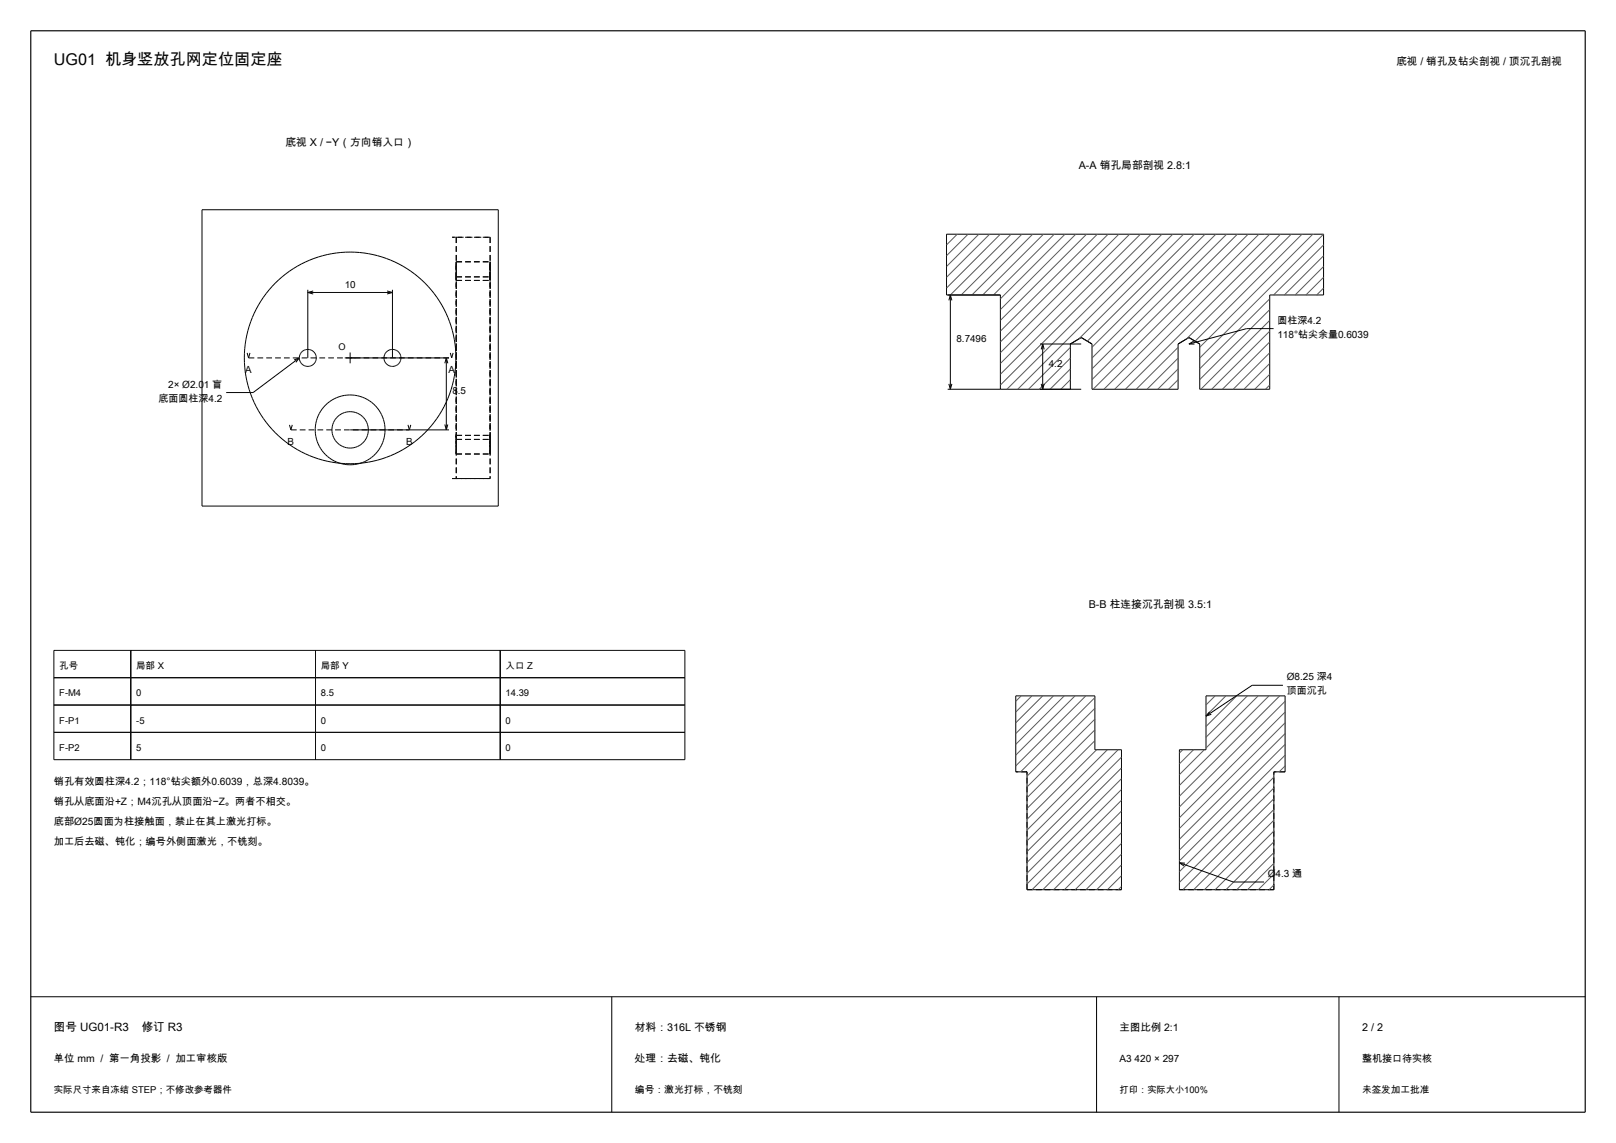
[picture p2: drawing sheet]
<svg xmlns="http://www.w3.org/2000/svg" width="420mm" height="297mm" viewBox="0 0 420 297" stroke-linecap="round" stroke-linejoin="round" font-family="sans-serif">
<path d="M8 8h404v281h-404z" fill="none" stroke="#000" stroke-width=".3"/>
<g fill="none" stroke="#000" stroke-width=".26">
<path d="M52.5 54.5h77v77h-77zM80 75.3v17.7M80 76h22M80 76l1.4 .4M81.4 75.6l-1.4 .4M100.6 75.6l1.4 .4M102 75.3v17.7M102 76l-1.4 .4M247 76.6v24.5M247 76.6l-.4 1.4M247 76.6l.4 1.4M341.3 60.9h.1"/>
<path d="M64.2 91.7l.4 1.3 .4-1.3M77.8 93l-12 9h-7M77.8 93l-1.4 .5M77.8 93l-.9 1.2M89.6 93h27.1M91 91.6v2.8M116 93v18.7M116 93l-.4 1.4M116 93l.4 1.4M117 91.7l.4 1.3 .4-1.3M246.6 99.7l.4 1.4M247.4 99.7l-.4 1.4"/>
<path d="M270.3 89.4h10.7M270.6 99.7l.4 1.4M271 89.4v11.7M271 89.4l-.4 1.4M271 89.4l.4 1.4M271.4 99.7l-.4 1.4M281 87.7l2.8 1.7v11.7h22.4v-11.7l2.8-1.7M281 87.7l-2.8 1.7v11.7M281 87.7h.1M309 87.7l2.8 1.7v11.7h18.2v-24.5h14v-15.7h-98v15.7h14v24.5M309 87.7h.1M309 89.4h1.5"/>
<path d="M310.3 88.6l-1.3 .8M331 85.4h-7l-15 4M75.2 110.4l.4 1.3 .4-1.3M91 111.7h25.7M106 110.4l.4 1.3 .4-1.3M115.6 110.3l.4 1.4M116.4 110.3l-.4 1.4M246.3 101.1h34.7M14 176.1h164M14 169h164v28.4h-164zM34 169v28.4M82 169v28.4"/>
<path d="M130 169v28.4M333.4 178.1h-8l-12 8M14 183.2h164M14 190.3h164M264 180.8h20.6v14h6.9v36.4h-24.6v-30.6h-2.9zM313.4 180.8h20.6v19.8h-2.9v30.6h-24.6v-36.4h6.9zM314.4 185l-1 1.1M314.8 185.6l-1.4 .5M306.5 224.2l14 5h8M306.5 224.2l1.2 .8M306.5 224.2l1.5 .1M8 259h404"/>
<path d="M159 259v30M285 259v30M348 259v30"/>
<circle cx="80" cy="93" r="2.21"/>
<circle cx="91" cy="93" r="27.5"/>
<circle cx="102" cy="93" r="2.21"/>
<circle cx="91" cy="111.7" r="4.7"/>
</g>
<g fill="none" stroke="#000" stroke-width=".26" stroke-dasharray="1.5 .8" stroke-linecap="butt">
<path d="M117.5 61.6h.1M117.6 61.6h.1M117.7 61.6h.2M117.9 61.6h.1M118 61.6h.1M118.1 61.6h.1M118.2 61.6h.1M118.3 61.6h.1M118.4 61.6h.1M118.5 61.6h.1M118.6 61.6h8.8M118.6 61.6v62.7"/>
<path d="M118.6 70.4v-1.7M118.6 68.7v-.5M118.6 72.2v-1.8M118.6 68.2v-.1M118.6 72.7v-.5M118.6 68.1v-.1M118.6 72.8v-.1M118.6 72.9v-.1M118.6 72.9h8.8M118.6 68h8.8M118.6 68v.1M118.6 68.1v.1"/>
<path d="M118.6 72.8v.1M118.6 68.2v.5M118.6 72.7v.1M118.6 68.7v1.7M118.6 72.2v.5M118.6 70.4v1.8M118.6 71.9h8.8M127.4 61.6v62.7M127.4 70.4v-1.7M127.4 68.7v-.5M127.4 72.2v-1.8M127.4 68.2v-.1"/>
<path d="M127.4 72.7v-.5M127.4 68.1v-.1M127.4 72.8v-.1M127.4 72.9v-.1M127.4 68v.1M127.4 68.1v.1M127.4 72.8v.1M127.4 68.2v.5M127.4 72.7v.1M127.4 68.7v1.7M127.4 72.2v.5M127.4 70.4v1.8"/>
<path d="M127.4 61.6h-9.9M64.6 93h52.8M75.6 111.7h30.8M81.9 112v-.6M81.9 111.4l.1-.7M82 112.7l-.1-.7M82 110.7l.1-.7M82.1 113.4l-.1-.7M82.1 110l.1-.7M82.2 114.1l-.1-.7M82.2 109.3l.2-.6M82.4 114.7l-.2-.6"/>
<path d="M82.4 108.7l.3-.7M82.7 115.4l-.3-.7M82.7 108l.3-.6M83 116l-.3-.6M83 107.4l.3-.6M83.3 116.6l-.3-.6M83.3 106.8l.4-.5M83.7 117.1l-.4-.5M83.7 106.3l.5-.6M84.2 117.7l-.5-.6M84.2 105.7l.4-.5M84.6 118.2l-.4-.5"/>
<path d="M84.6 105.2l.6-.4M85.2 118.6l-.6-.4M85.2 104.8l.5-.5M85.7 119.1l-.5-.5M85.7 104.3l.6-.3M86.3 119.4l-.6-.3M86.3 104l.6-.4M86.9 119.8l-.6-.4M86.9 103.6l.6-.3M87.5 103.3l.6-.2M88.1 103.1l.7-.2M88.8 102.9l.7-.1"/>
<path d="M89.5 102.8l.6-.1M90.1 102.7l.7-.1M90.8 102.6h.7M91.5 102.6l.7 .1M92.2 102.7l.7 .1M92.9 102.8l.6 .2M93.5 103l.7 .2M94.2 103.2l.6 .3M94.8 119.9l-.6 .3M94.8 103.5l.6 .3M95.4 119.6l-.6 .3M95.4 103.8l.6 .3"/>
<path d="M96 119.3l-.6 .3M96 104.1l.6 .4M96.6 118.9l-.6 .4M96.6 104.5l.5 .5M97.1 118.4l-.5 .5M97.1 105l.5 .5M97.6 117.9l-.5 .5M97.6 105.5l.4 .5M98 117.4l-.4 .5M98 106l.5 .5M98.5 116.9l-.5 .5M98.5 106.5l.3 .6"/>
<path d="M98.8 116.3l-.3 .6M98.8 107.1l.4 .6M99.2 115.7l-.4 .6M99.2 107.7l.2 .6M99.4 115.1l-.2 .6M99.4 108.3l.3 .7M99.7 114.4l-.3 .7M99.7 109l.1 .7M99.8 113.7l-.1 .7M99.8 109.7l.2 .6M100 113.1l-.2 .6M100 110.3v.7"/>
<path d="M100 112.4v.7M100 111l.1 .7M100.1 111.7l-.1 .7M118.6 115.5v-1.7M118.6 113.8v-.5M118.6 117.3v-1.8M118.6 113.3v-.1M118.6 117.8v-.5M118.6 113.2v-.1M118.6 117.9v-.1M118.6 118v-.1M118.6 118h8.8"/>
<path d="M118.6 113.1h8.8M118.6 113.1v.1M118.6 113.2v.1M118.6 117.9v.1M118.6 113.3v.5M118.6 117.8v.1M118.6 113.8v1.7M118.6 117.3v.5M118.6 115.5v1.8M118.6 114.2v-42.3M118.6 114.2h8.8M127.4 115.5v-1.7"/>
<path d="M127.4 113.8v-.5M127.4 117.3v-1.8M127.4 113.3v-.1M127.4 117.8v-.5M127.4 113.2v-.1M127.4 117.9v-.1M127.4 118v-.1M127.4 113.1v.1M127.4 113.2v.1M127.4 117.9v.1M127.4 113.3v.5M127.4 117.8v.1"/>
<path d="M127.4 113.8v1.7M127.4 117.3v.5M127.4 115.5v1.8M127.4 114.2v-42.3M87.5 120.1l-.6-.3M88.1 120.3l-.6-.2M88.8 120.5l-.7-.2M89.5 120.6l-.7-.1M90.1 120.7l-.6-.1M90.8 120.8l-.7-.1M91.5 120.8h-.7M92.2 120.7l-.7 .1"/>
<path d="M92.9 120.6l-.7 .1M93.5 120.4l-.6 .2M94.2 120.2l-.7 .2M117.5 124.3h9.9M117.5 124.3h.1M117.6 124.3h.1M117.7 124.3h.2M117.9 124.3h.1M118 124.3h.1M118.1 124.3h.1M118.2 124.3h.1M118.3 124.3h.1"/>
<path d="M118.4 124.3h.1M118.5 124.3h.1M118.6 124.3h8.8M266.9 200.6h-2.9M334 200.6h-2.9M266.9 231.2h24.6M266.9 231.2v-30.6M306.5 231.2h24.6M331.1 231.2v-30.6"/>
</g>
<g fill="none" stroke="#595959" stroke-width=".26">
<path d="M248.8 60.9l-2.8 2.8M251.6 60.9l-5.6 5.6M254.4 60.9l-8.4 8.4M257.2 60.9l-11.2 11.2M260 60.9l-14 14M262.8 60.9l-15.8 15.7M265.6 60.9l-15.8 15.7M268.4 60.9l-15.8 15.7M271.2 60.9l-15.8 15.7M274 60.9l-15.8 15.7M276.8 60.9l-16.8 16.8M279.6 60.9l-19.6 19.6"/>
<path d="M282.4 60.9l-22.4 22.4M285.2 60.9l-25.2 25.2M288 60.9l-28 28M290.8 60.9l-30.8 30.8M293.6 60.9l-33.6 33.6M296.4 60.9l-36.4 36.4M299.2 60.9l-39.2 39.2M302 60.9l-40.3 40.2M304.8 60.9l-40.3 40.2M307.6 60.9l-27.2 27.2M310.4 60.9l-27.8 27.8M313.2 60.9l-29.4 29.3"/>
<path d="M316 60.9l-32.2 32.1M318.8 60.9l-35 34.9M321.6 60.9l-37.8 37.7M324.4 60.9l-40.3 40.2M327.2 60.9l-40.3 40.2M330 60.9l-40.3 40.2M330 77.7l-18.2 18.1M332.8 60.9l-40.3 40.2M335.6 60.9l-27.2 27.2M338.4 60.9l-27.8 27.8M341.2 60.9l-29.4 29.3M344 60.9l-32.2 32.1"/>
<path d="M344 63.7l-13 12.9M344 66.5l-10.2 10.1M344 69.3l-7.4 7.3M344 72.1l-4.6 4.5M344 74.9l-1.8 1.7M278.2 90.3l-10.9 10.8M278.2 93.1l-8.1 8M278.2 95.9l-5.3 5.2M278.2 98.7l-2.5 2.4M306.2 90.3l-10.9 10.8M306.2 93.1l-8.1 8M306.2 95.9l-5.3 5.2"/>
<path d="M306.2 98.7l-2.5 2.4M330 80.5l-18.2 18.1M330 83.3l-17.9 17.8M330 86.1l-15.1 15M330 88.9l-12.3 12.2M330 91.7l-9.5 9.4M330 94.5l-6.7 6.6M330 97.3l-3.9 3.8M330 100.1l-1.1 1M265.4 180.8l-1.4 1.4M268.2 180.8l-4.2 4.2M271 180.8l-7 7"/>
<path d="M273.8 180.8l-9.8 9.8M276.6 180.8l-12.6 12.6M279.4 180.8l-15.4 15.4M282.2 180.8l-18.2 18.2M284.6 181.3l-19.3 19.3M284.6 184.1l-17.7 17.6M284.6 186.9l-17.7 17.6M284.6 189.7l-17.7 17.6M284.6 192.5l-17.7 17.6M285 194.8l-18.1 18.1M287.8 194.8l-20.9 20.9M290.6 194.8l-23.7 23.7"/>
<path d="M291.5 196.7l-24.6 24.6M291.5 199.5l-24.6 24.6M307.4 194.8l-.9 .9M310.2 194.8l-3.7 3.7M313 194.8l-6.5 6.5M315.8 180.8l-2.4 2.4M318.6 180.8l-5.2 5.2M321.4 180.8l-8 8M324.2 180.8l-10.8 10.8M327 180.8l-13.6 13.6M329.8 180.8l-23.3 23.3M332.6 180.8l-26.1 26.1"/>
<path d="M334 182.2l-27.5 27.5M334 185l-27.5 27.5M334 187.8l-27.5 27.5M334 190.6l-27.5 27.5M334 193.4l-27.5 27.5M334 196.2l-27.5 27.5M334 199l-1.5 1.6M291.5 202.3l-24.6 24.6M291.5 205.1l-24.6 24.6M291.5 207.9l-23.3 23.3M291.5 210.7l-20.5 20.5M291.5 213.5l-17.7 17.7"/>
<path d="M291.5 216.3l-14.9 14.9M291.5 219.1l-12.1 12.1M331.1 201.9l-24.6 24.6M331.1 204.7l-24.6 24.6M331.1 207.5l-23.7 23.7M331.1 210.3l-20.9 20.9M331.1 213.1l-18.1 18.1M331.1 215.9l-15.3 15.3M331.1 218.7l-12.5 12.5M291.5 221.9l-9.3 9.3M291.5 224.7l-6.5 6.5M291.5 227.5l-3.7 3.7"/>
<path d="M291.5 230.3l-.9 .9M331.1 221.5l-9.7 9.7M331.1 224.3l-6.9 6.9M331.1 227.1l-4.1 4.1M331.1 229.9l-1.3 1.3"/>
</g>
<text font-size="4.2" x="14" y="17">UG01 机身竖放孔网定位固定座</text>
<g font-size="3">
<text x="14" y="268">图号 UG01-R3</text>
<text x="36.8" y="268">修订 R3</text>
</g>
<g font-size="2.8">
<text x="362.9" y="17">底视 / 销孔及钻尖剖视 / 顶沉孔剖视</text>
<text x="74.2" y="38">底视 X / −Y（方向销入口）</text>
<text x="280.4" y="44">A-A 销孔局部剖视 2.8:1</text>
<text x="283" y="158">B-B 柱连接沉孔剖视 3.5:1</text>
<text x="165" y="268">材料：316L 不锈钢</text>
<text x="354" y="268">2 / 2</text>
<text x="165" y="276">处理：去磁、钝化</text>
</g>
<g font-size="2.7">
<text x="291" y="268">主图比例 2:1</text>
<text x="14" y="276">单位 mm / 第一角投影 / 加工审核版</text>
</g>
<g font-size="2.6">
<text x="332" y="84.1">圆柱深4.2</text>
<text x="332" y="87.7">118°钻尖余量0.6039</text>
<text x="43.7" y="100.8">2× Ø2.01 盲</text>
<text x="41.2" y="104.4">底面圆柱深4.2</text>
<text x="334.4" y="176.8">Ø8.25 深4</text>
<text x="334.4" y="180.4">顶面沉孔</text>
<text x="14" y="204">销孔有效圆柱深4.2；118°钻尖额外0.6039，总深4.8039。</text>
<text x="14" y="209.2">销孔从底面沿+Z；M4沉孔从顶面沿−Z。两者不相交。</text>
<text x="14" y="214.4">底部Ø25圆面为柱接触面，禁止在其上激光打标。</text>
<text x="14" y="219.6">加工后去磁、钝化；编号外侧面激光，不铣刻。</text>
<text x="329.5" y="227.9">Ø4.3 通</text>
<text x="291" y="276">A3 420 × 297</text>
<text x="354" y="276">整机接口待实核</text>
</g>
<g font-size="2.5">
<text x="89.6" y="74.8">10</text>
<text x="248.6" y="88.9">8.7496</text>
<text x="272.6" y="95.3">4.2</text>
<text x="63.7" y="97">A</text>
<text x="116.5" y="97">A</text>
<text x="117.6" y="102.3">8.5</text>
<text x="74.7" y="115.7">B</text>
<text x="105.5" y="115.7">B</text>
<text x="15.4" y="173.8">孔号</text>
<text x="35.4" y="173.8">局部 X</text>
<text x="83.4" y="173.8">局部 Y</text>
<text x="131.4" y="173.8">入口 Z</text>
<text x="15.4" y="180.9">F-M4</text>
<text x="35.4" y="180.9">0</text>
<text x="83.4" y="180.9">8.5</text>
<text x="131.4" y="180.9">14.39</text>
<text x="15.4" y="188">F-P1</text>
<text x="35.4" y="188">-5</text>
<text x="83.4" y="188">0</text>
<text x="131.4" y="188">0</text>
<text x="15.4" y="195.1">F-P2</text>
<text x="35.4" y="195.1">5</text>
<text x="83.4" y="195.1">0</text>
<text x="131.4" y="195.1">0</text>
<text x="14" y="284">实际尺寸来自冻结 STEP；不修改参考器件</text>
<text x="165" y="284">编号：激光打标，不铣刻</text>
<text x="354" y="284">未签发加工批准</text>
</g>
<g font-size="2.4">
<text x="88" y="91">O</text>
<text x="291" y="284">打印：实际大小100%</text>
</g>
</svg>
